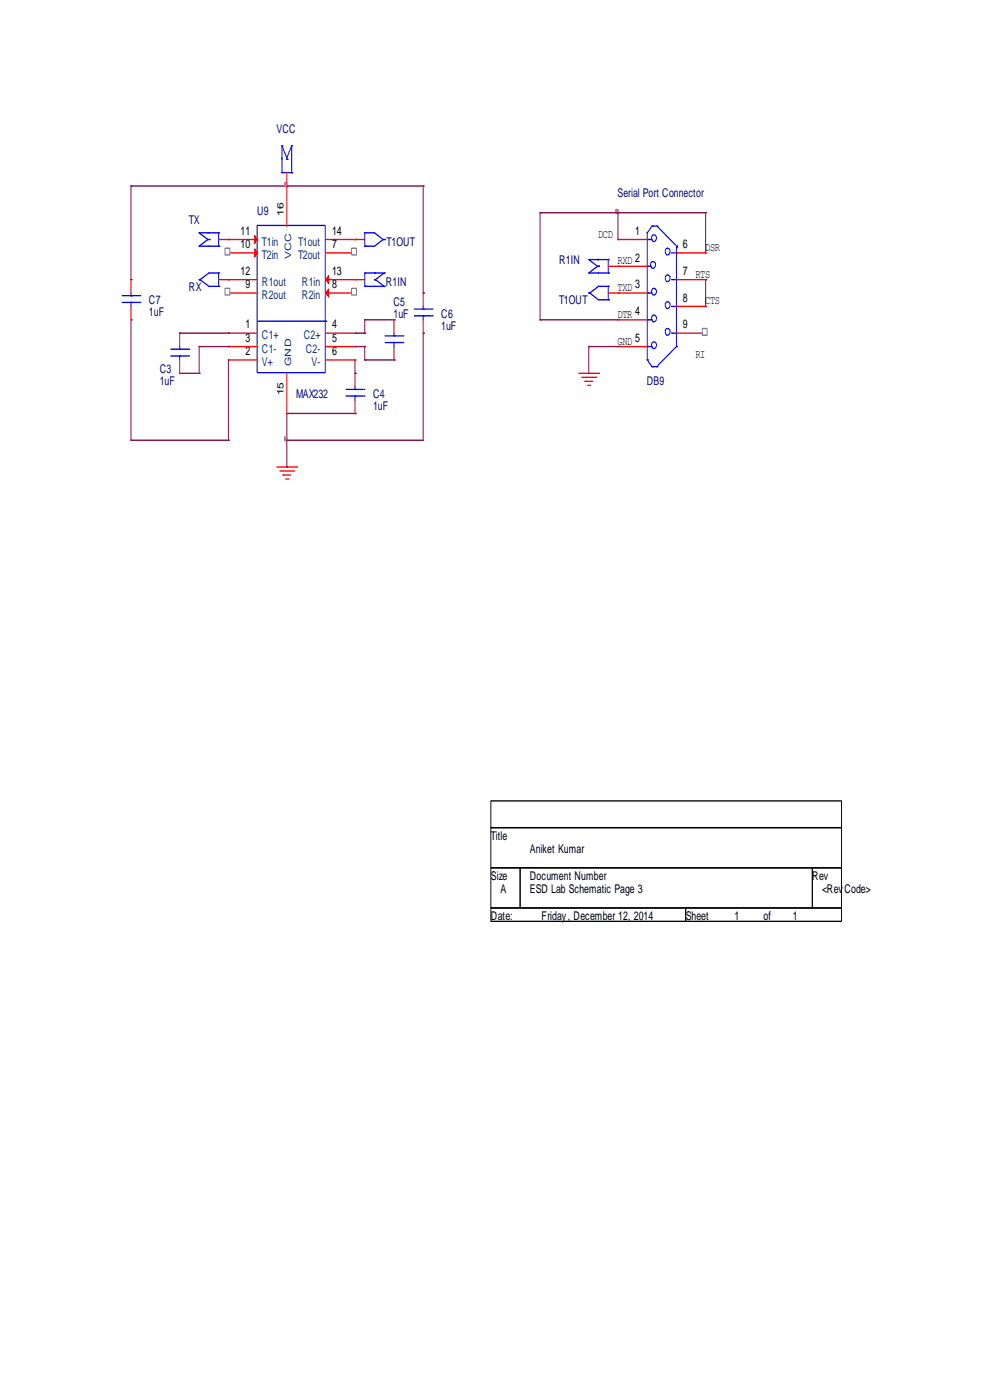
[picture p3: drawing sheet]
<svg xmlns="http://www.w3.org/2000/svg" width="210mm" height="297mm" viewBox="0 0 210 297" stroke-linecap="round" stroke-linejoin="round" font-family="sans-serif">
<path d="M104.1 169.9h74.4v5.7h-74.4zM104.1 175.6h74.4v8.5h-74.4zM104.1 184.1h6.2v8.5h-6.2zM104.1 192.6h41.3v2.9h-41.3zM110.3 184.1h62v8.5h-62zM145.4 192.6h33.1v2.9h-33.1zM172.3 184.1h6.2v8.5h-6.2z" fill="none" stroke="#000" stroke-width=".24"/>
<g fill="none" stroke="#00f" stroke-width=".24">
<path d="M59.8 30.9h.1M59.8 36.6h.1M59.8 31.2v5.1M59.8 36.6h1.9M59.8 30.9l1 2.6 1.1-2.6M60.8 33.8h.1M61.9 30.9h.1M61.9 36.6h.1M61.9 31.2v5.1M137.3 50.8h.1M137.3 56.5h.1M137.5 50.8h.8"/>
<path d="M137.5 56.5h.6M138.1 48.3l-.8 1.1v26.7M138.2 55.6a.55 .55 0 0 1 .8 .5 .67 .67 0 0 1-.6 .8 .89 .89 0 0 1-.2-1.3zM138.3 48h.1M138.3 48h.8M138.4 49.9a.55 .55 0 0 1 .8 .5 .67 .67 0 0 1-.6 .8 .88 .88 0 0 1-.2-1.3zM139.3 48h.1M139.3 48l4 3.9M141.3 58.4a.55 .55 0 0 1 .8 .5 .67 .67 0 0 1-.6 .9 .88 .88 0 0 1-.2-1.4zM141.3 52.7a.55 .55 0 0 1 .8 .5 .67 .67 0 0 1-.6 .9 .88 .88 0 0 1-.2-1.4zM142.4 53.7h.9M142.4 59.3h.9"/>
<path d="M143.5 53.7h.1M143.5 52.2h.1M143.5 59.3h.1M143.5 52.5h.1M143.5 52.5v20.7M137.3 73.5h.1M137.3 76.4h.1M137.3 62.2h.1M137.3 67.8h.1M137.5 73.5h.8M137.5 76.6l.8 1.2M137.5 62.2h.8"/>
<path d="M137.5 67.8h.8M138.3 77.8h.1M138.4 61.3a.55 .55 0 0 1 .8 .4 .67 .67 0 0 1-.6 .9 .88 .88 0 0 1-.2-1.3zM138.4 66.9a.55 .55 0 0 1 .8 .5 .67 .67 0 0 1-.6 .9 .89 .89 0 0 1-.2-1.4zM138.4 72.6a.55 .55 0 0 1 .8 .5 .67 .67 0 0 1-.6 .8 .88 .88 0 0 1-.2-1.3zM138.5 77.8h.8M139.3 77.8h.1M141.3 69.8a.55 .55 0 0 1 .8 .5 .67 .67 0 0 1-.6 .8 .89 .89 0 0 1-.2-1.3zM141.3 64.1a.55 .55 0 0 1 .8 .5 .67 .67 0 0 1-.6 .8 .88 .88 0 0 1-.2-1.3zM142.4 65h.9M142.4 70.7h.9M143.5 65h.1"/>
<path d="M143.5 70.7h.1M143.5 73.5h.1M143.5 73.5l-4 4"/>
</g>
<g fill="none" stroke="#f00" stroke-width=".24">
<path d="M60.8 39.5h.1M60.8 36.6v2.6M131.1 50.8h.1M131.1 56.5h.1M131.3 50.8h6M131.3 56.5h6M143.5 53.7h6M143.5 59.3h6M149.7 53.7h.1M149.7 59.3h.1M131.1 62.2h.1M131.1 67.8h.1"/>
<path d="M131.1 73.5h.1M131.3 62.2h6M131.3 67.8h6M131.3 73.5h6M143.5 65h6M143.5 70.7h6M149.7 65h.1M149.7 70.7h.1"/>
</g>
<path d="M148.9 69.7h1.1v1.4h-1.1z" fill-rule="evenodd" fill="#fff" stroke="#808080" stroke-width=".24"/>
<g fill="none" stroke="#f00" stroke-width=".24">
<path d="M48.4 50.8h.1M48.4 53.7h.1M48.6 50.8h6M48.6 53.7h6M129 56.5h1.9M131.1 56.5h.1M48.4 70.7h.1M48.4 76.4h.1M48.4 73.5h.1M48.6 70.7h6M48.6 76.4h6M48.6 73.5h6"/>
<path d="M69.1 70.7h6M69.1 76.4h6M69.1 73.5h6M75.3 76.4h.1M75.3 73.5h.1M75.3 70.7h.1M122.8 79.2h3.9M126.9 79.2h.1M129 62.2h1.9M131.1 62.2h.1M123.4 80.1h2.7M124 80.9h.1"/>
<path d="M124.3 80.9h1.4M124.7 81.8h.2M125.1 81.8h.1M126.3 80.1h.1"/>
</g>
<g fill="none" stroke="#800040" stroke-width=".24">
<path d="M114.5 45.1h.1M114.5 45.4v22.4M114.7 45.1h16.4M131.1 45.1h.1M131.1 45.4v5.4M131.3 45.1h18.4M149.7 45.1h.1M149.7 59.3h.1M149.7 45.4v8.3M149.7 59.6v5.4M114.5 67.8h.1M114.7 67.8h16.4"/>
<path d="M124.9 73.5h.1M124.9 73.8v5.4M125.1 73.5h6"/>
</g>
<path d="M130.6 44.4l.5 .1a.55 .55 0 0 1-.3 .8l-.2-.3z" fill-rule="evenodd" fill="#f0f" stroke="#f0f" stroke-width=".24"/>
<g fill="none" stroke="#00f" stroke-width=".24">
<path d="M54.5 47.8h14.5v31.3h-14.5zM124.9 55.1h.1M124.9 57.9h.1M124.9 55.1l1.8 1.4-1.8 1.4M125.1 55.1h3.7M125.1 57.9h3.7M126.9 56.5h.1M129 55.1h.1M129 57.9h.1M129 55.1v2.5M54.6 68.1h14.3M69.1 68.1h.1"/>
<path d="M124.9 62.2h.1M128.8 60.7h-1.9l-1.8 1.5 1.8 1.4h1.9M129 60.7h.1M129 63.6h.1M129 60.7v2.6"/>
</g>
<g fill="#f00" stroke="#f00" stroke-width=".24">
<path d="M54 50l.6 .8-.6 .9z"/>
<path d="M54 52.8l.6 .9-.6 .8z"/>
</g>
<path d="M47.7 52.7h1v1.4h-1z" fill-rule="evenodd" fill="#fff" stroke="#808080" stroke-width=".24"/>
<g fill="#f00" stroke="#f00" stroke-width=".24">
<path d="M69.7 58.5v1.7l-.6-.9z"/>
<path d="M69.7 61.3v1.7l-.6-.8z"/>
</g>
<path d="M69.1 59.3h6M75.3 59.3h.1M69.1 62.2h6M75.3 62.2h.1" fill="none" stroke="#f00" stroke-width=".24"/>
<path d="M74.6 61.2h1v1.4h-1z" fill-rule="evenodd" fill="#fff" stroke="#808080" stroke-width=".24"/>
<path d="M69.1 50.8h6M69.1 53.7h6M75.3 50.8h.1M75.3 53.7h.1" fill="none" stroke="#f00" stroke-width=".24"/>
<path d="M74.6 52.7h1v1.4h-1z" fill-rule="evenodd" fill="#fff" stroke="#808080" stroke-width=".24"/>
<path d="M48.4 59.3h.1M48.6 59.3h6M48.4 62.2h.1M48.6 62.2h6" fill="none" stroke="#f00" stroke-width=".24"/>
<path d="M47.7 61.2h1v1.4h-1z" fill-rule="evenodd" fill="#fff" stroke="#808080" stroke-width=".24"/>
<g fill="none" stroke="#f00" stroke-width=".24">
<path d="M60.8 39.5h.1M60.8 39.7v8.3M27.8 59.3h.1M27.8 59.6v2.6M46.4 50.8h1.8M46.4 59.3h1.8M48.4 59.3h.1M48.4 50.8h.1M75.3 50.8h.1M75.3 59.3h.1M75.5 50.8h1.9M75.5 59.3h1.9"/>
<path d="M27.8 67.8h.1M27.8 65v2.6M38.1 70.7h.1M38.1 79.2h.1M38.1 71v2.5M38.1 76.4v2.5M60.8 79.2v8.2M75.3 79.2h.1M75.3 79.5v2.5M83.6 67.8h.1M83.6 76.4h.1M83.6 68.1v2.6"/>
<path d="M83.6 73.5v2.6M89.8 62.2h.1M89.8 70.7h.1M89.8 62.4v2.6M89.8 67.8v2.6M58.8 99.1h3.9M59.4 99.9h2.7M60.8 87.7h.1M62.3 99.9h.1M62.9 99.1h.1M75.3 87.7h.1M75.3 84.9v2.5"/>
<path d="M60 100.8h.1M60.2 100.8h1.5M60.6 101.6h.2M61 101.6h.1"/>
</g>
<g fill="none" stroke="#00f" stroke-width=".24">
<path d="M42.2 59.3h.1M42.2 49.4h.1M42.2 52.2h.1M42.2 49.4l1.9 1.4-1.9 1.4M42.4 49.4h3.8M42.4 52.2h3.8M44.3 50.8h.1M46.2 57.9h-1.9l-1.9 1.4 1.9 1.4h1.9M46.4 57.9h.1M46.4 49.4h.1M46.4 52.2h.1M46.4 49.4v2.5"/>
<path d="M46.4 57.9v2.6M77.4 49.4h.1M77.4 52.2h.1M77.4 57.9h.1M77.4 49.4v2.5M77.4 57.9v2.6M77.6 49.4h1.8l1.9 1.4-1.9 1.4h-1.8M77.6 57.9h3.7M79.4 59.3h.1M81.5 50.8h.1M81.5 57.9h.1M81.5 57.9l-1.9 1.4 1.9 1.4"/>
<path d="M25.9 64.2h3.5M25.9 62.7h3.5M27.8 62.7h.1M27.8 64.2h.1M27.8 62.2v.2M27.8 64.4v.6M29.6 64.2h.1M29.6 62.7h.1M36.2 75.5h3.6M36.2 74.1h3.6M38.1 74.1h.1M38.1 75.5h.1"/>
<path d="M38.1 73.5v.3M38.1 75.8v.6M40 75.5h.1M40 74.1h.1M46.4 60.7h.1M77.4 60.7h.1M77.6 60.7h3.7M81.5 60.7h.1M81.7 72.7h3.5M81.7 71.3h3.5M83.6 71.3h.1M83.6 72.7h.1"/>
<path d="M83.6 70.7v.3M83.6 73v.5M85.4 72.7h.1M85.4 71.3h.1M87.9 67h3.5M87.9 65.6h3.5M89.8 65.6h.1M89.8 67h.1M89.8 65v.3M89.8 67.3v.5M91.6 67h.1M91.6 65.6h.1"/>
<path d="M73.4 84h3.5M73.4 82.6h3.5M75.3 82.6h.1M75.3 84h.1M75.3 82v.3M75.3 84.3v.6M77.2 84h.1M77.2 82.6h.1"/>
</g>
<g fill="none" stroke="#800040" stroke-width=".24">
<path d="M27.8 39.5h.1M27.8 39.5v19.5M28 39.5h61.5M89.8 39.5h.1M89.8 39.5v22.4M27.8 59.3h.1M27.8 67.8h.1M27.8 68.1v25.3M38.1 79.2h3.9M38.1 70.7h10.1M42.2 79.2h.1M42.2 73.5h.1"/>
<path d="M42.2 73.5h6M42.2 73.8v5.4M48.4 70.7h.1M48.4 73.5h.1M48.4 76.4v16.7M75.3 79.2h.1M75.3 70.7h1.9M75.3 73.5h1.9M75.3 76.4v2.5M77.4 73.5h.1M77.4 67.8h.1M77.4 70.7h.1"/>
<path d="M77.4 76.4h.1M77.4 67.8h5.9M77.4 68.1v2.6M77.4 73.5v2.6M77.4 76.4h5.9M83.6 67.8h.1M83.6 76.4h.1M89.8 62.2h.1M89.8 70.7h.1M89.8 71v22.4h-28.8M27.8 93.4h.1M28 93.4h20.4"/>
<path d="M48.4 93.4h.1M60.8 93.4h.1M60.8 99.1h.1M60.8 93.4v5.4M75.1 87.7h-14.3v5.4M75.3 87.7h.1"/>
</g>
<g fill="#f0f" stroke="#f0f" stroke-width=".24">
<path d="M60.4 38.8h.5a.55 .55 0 0 1-.4 .8l-.2-.3z" fill-rule="evenodd"/>
<path d="M60.4 92.7l.5 .1a.55 .55 0 0 1-.4 .7l-.2-.3z" fill-rule="evenodd"/>
</g>
<g font-size="2.6" fill="#000080">
<text x="58.7" y="28.2">VCC</text>
<text x="131" y="41.9">Serial Port Connector</text>
<text x="40.1" y="47.5">TX</text>
<text x="54.5" y="45.6">U9</text>
<text x="82" y="52.1">T1OUT</text>
<text x="118.6" y="56.1">R1IN</text>
<text x="31.6" y="64.6">C7</text>
<text x="40.1" y="61.7">RX</text>
<text x="81.8" y="60.6">R1IN</text>
<text x="83.5" y="64.9">C5</text>
<text x="118.6" y="64.6">T1OUT</text>
<text x="31.6" y="67.1">1uF</text>
<text x="83.5" y="67.4">1uF</text>
<text x="93.6" y="70">1uF</text>
<text x="93.6" y="67.4">C6</text>
<text x="33.9" y="81.6">1uF</text>
<text x="33.9" y="79.1">C3</text>
<text x="137.2" y="81.6">DB9</text>
<text x="62.8" y="84.5">MAX232</text>
<text x="79.1" y="87">1uF</text>
<text x="79.1" y="84.5">C4</text>
</g>
<g font-size="2.6">
<text x="51" y="49.8">11</text>
<text x="51" y="52.7">10</text>
<text x="70.4" y="49.8">14</text>
<text x="70.4" y="52.7">7</text>
<text x="126.8" y="50.4">DCD</text>
<text x="134.7" y="49.8">1</text>
<text x="144.8" y="52.7">6</text>
<text x="149.6" y="53.2">DSR</text>
<text x="51" y="58.3">12</text>
<text x="70.4" y="58.3">13</text>
<text x="131" y="56.1">RXD 2</text>
<text x="144.8" y="58.3">7 RTS</text>
<text x="52" y="61.2">9</text>
<text x="70.4" y="61.2">8</text>
<text x="131" y="61.7">TXD 3</text>
<text x="144.8" y="64">8</text>
<text x="149.6" y="64.6">CTS</text>
<text x="52" y="69.7">1</text>
<text x="70.4" y="69.7">4</text>
<text x="131" y="67.4">DTR 4</text>
<text x="144.8" y="69.7">9</text>
<text x="52" y="75.4">2</text>
<text x="52" y="72.5">3</text>
<text x="70.4" y="75.4">6</text>
<text x="70.4" y="72.5">5</text>
<text x="131" y="73.1">GND 5</text>
<text x="147.5" y="75.9">RI</text>
<text x="104.1" y="178.1">Title</text>
<text x="112.4" y="181">Aniket Kumar</text>
<text x="104.1" y="186.7">Size</text>
<text x="106.2" y="189.5">A</text>
<text x="112.4" y="186.7">Document Number</text>
<text x="112.4" y="189.5">ESD Lab Schematic Page 3</text>
<text x="172.3" y="186.7">Rev</text>
<text x="174.4" y="189.5">&lt;RevCode&gt;</text>
<text x="104.1" y="195.2">Date:</text>
<text x="114.9" y="195.2">Friday, December 12, 2014</text>
<text x="145.4" y="195.2">Sheet</text>
<text x="155.8" y="195.2">1</text>
<text x="162" y="195.2">of</text>
<text x="168.2" y="195.2">1</text>
</g>
<g font-size="2.6" fill="#004080">
<text x="55.6" y="52.1">T1in</text>
<text x="63.2" y="52.1">T1out</text>
<text x="55.6" y="54.9">T2in</text>
<text x="63.2" y="54.9">T2out</text>
<text x="55.6" y="60.6">R1out</text>
<text x="55.6" y="63.4">R2out</text>
<text x="64" y="60.6">R1in</text>
<text x="64" y="63.4">R2in</text>
<text x="55.6" y="72">C1+</text>
<text x="64.4" y="72">C2+</text>
<text x="55.6" y="77.6">V+</text>
<text x="55.6" y="74.8">C1-</text>
<text x="64.9" y="74.8">C2-</text>
<text x="66.1" y="77.6">V-</text>
</g>
<g font-size="1.9">
<text x="60.1" y="45.8" transform="rotate(-90 60.1 45.8)">16</text>
<text x="60.1" y="83.9" transform="rotate(-90 60.1 83.9)">15</text>
</g>
<g font-size="1.9" fill="#004080">
<text x="61.8" y="54.9" transform="rotate(-90 61.8 54.9)">VCC</text>
<text x="61.8" y="77.6" transform="rotate(-90 61.8 77.6)">GND</text>
</g>
</svg>
